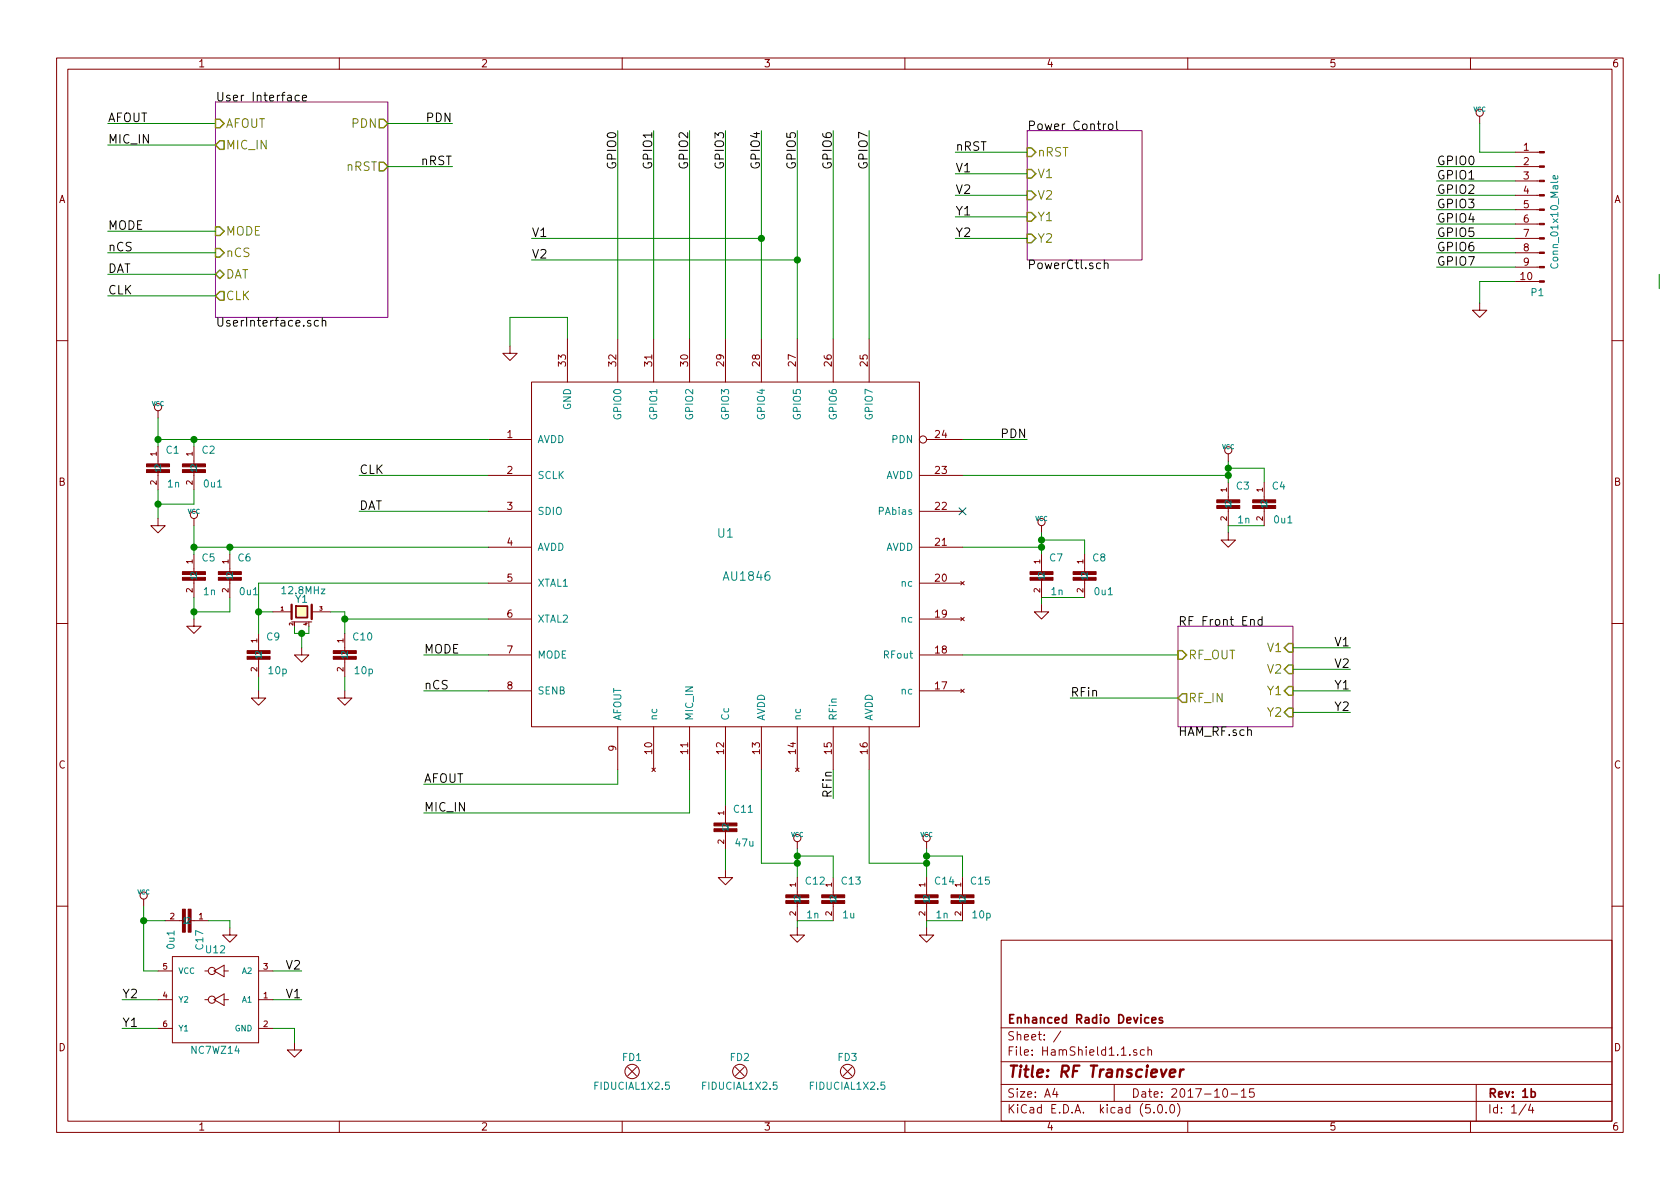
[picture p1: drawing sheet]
EESchema Schematic File Version 4
LIBS:HamShield1.1-cache
EELAYER 26 0
EELAYER END
$Descr A4 11693 8268
encoding utf-8
Sheet 1 4
Title "RF Transciever"
Date "2017-10-15"
Rev "1b"
Comp "Enhanced Radio Devices"
Comment1 ""
Comment2 ""
Comment3 ""
Comment4 ""
$EndDescr
Wire Wire Line
	8200 4550 6700 4550
Wire Wire Line
	2950 5650 4800 5650
Wire Wire Line
	4800 5650 4800 5350
Wire Wire Line
	1500 850  750  850 
Wire Wire Line
	2500 3300 3400 3300
Wire Wire Line
	5050 5600 5050 5350
Wire Wire Line
	7550 4150 7250 4150
Connection ~ 7250 3750
Wire Wire Line
	7550 3850 7550 3750
Wire Wire Line
	7550 3750 7250 3750
Wire Wire Line
	7250 3800 6700 3800
Wire Wire Line
	8550 3700 8550 3650
Connection ~ 8550 3300
Wire Wire Line
	8550 3200 8550 3250
Wire Wire Line
	3950 2350 3950 2200
Wire Wire Line
	3950 2200 3550 2200
Wire Wire Line
	3550 2200 3550 2400
Wire Wire Line
	6450 6450 6450 6400
Wire Wire Line
	5550 6450 5550 6400
Connection ~ 6450 6000
Wire Wire Line
	6450 6100 6450 6000
Connection ~ 5550 5950
Wire Wire Line
	5800 5950 5550 5950
Wire Wire Line
	5550 6000 5300 6000
Wire Wire Line
	2400 4800 2400 4700
Wire Wire Line
	2400 4300 3400 4300
Wire Wire Line
	3400 4050 1800 4050
Wire Wire Line
	1800 4050 1800 4250
Wire Wire Line
	1350 4300 1350 4250
Connection ~ 1600 3800
Wire Wire Line
	1600 3850 1600 3800
Connection ~ 1100 3500
Wire Wire Line
	1350 3400 1350 3500
Wire Wire Line
	1350 3500 1100 3500
Connection ~ 1350 3050
Wire Wire Line
	1350 3100 1350 3050
Wire Wire Line
	1100 3050 1350 3050
Wire Wire Line
	1100 3100 1100 3050
Connection ~ 1100 3050
Wire Wire Line
	1100 3600 1100 3500
Wire Wire Line
	1350 3800 1600 3800
Wire Wire Line
	1350 3650 1350 3800
Connection ~ 1350 3800
Wire Wire Line
	1350 4250 1600 4250
Wire Wire Line
	1600 4250 1600 4150
Connection ~ 1350 4250
Connection ~ 1800 4250
Wire Wire Line
	2400 4250 2400 4300
Connection ~ 2400 4300
Wire Wire Line
	1800 4800 1800 4700
Wire Wire Line
	5550 6100 5550 6000
Connection ~ 5550 6000
Wire Wire Line
	6050 6000 6450 6000
Wire Wire Line
	6450 5950 6700 5950
Wire Wire Line
	6700 5950 6700 6100
Connection ~ 6450 5950
Wire Wire Line
	5550 6400 5800 6400
Wire Wire Line
	6450 6400 6700 6400
Wire Wire Line
	8550 3300 6700 3300
Wire Wire Line
	8550 3250 8800 3250
Wire Wire Line
	8800 3250 8800 3350
Connection ~ 8550 3250
Wire Wire Line
	8550 3650 8800 3650
Wire Wire Line
	7250 3850 7250 3800
Connection ~ 7250 3800
Wire Wire Line
	7250 4150 7250 4200
Wire Wire Line
	5050 6050 5050 5900
Wire Wire Line
	6700 3050 7150 3050
Wire Wire Line
	3400 3550 2500 3550
Wire Wire Line
	1500 1000 750  1000
Wire Wire Line
	4300 5350 4300 5450
Wire Wire Line
	4300 5450 2950 5450
Wire Wire Line
	5800 5350 5800 5550
Wire Wire Line
	7450 4850 8200 4850
$Sheet
S 7150 900  800  900 
U 5220DBD9
F0 "Power Control" 60
F1 "PowerCtl.sch" 60
F2 "V1" I L 7150 1200 60 
F3 "Y2" I L 7150 1650 60 
F4 "V2" I L 7150 1350 60 
F5 "Y1" I L 7150 1500 60 
F6 "nRST" I L 7150 1050 60 
$EndSheet
$Sheet
S 8200 4350 800  700 
U 5209228F
F0 "RF Front End" 60
F1 "HAM_RF.sch" 60
F2 "RF_IN" O L 8200 4850 60 
F3 "RF_OUT" I L 8200 4550 60 
F4 "V1" I R 9000 4500 60 
F5 "V2" I R 9000 4650 60 
F6 "Y1" I R 9000 4800 60 
F7 "Y2" I R 9000 4950 60 
$EndSheet
Text Label 2950 5650 0    60   ~ 0
MIC_IN
Text Label 2950 5450 0    60   ~ 0
AFOUT
Text Label 750  1000 0    60   ~ 0
MIC_IN
Text Label 750  850  0    60   ~ 0
AFOUT
$Sheet
S 1500 700  1200 1500
U 52091E5F
F0 "User Interface" 60
F1 "UserInterface.sch" 60
F2 "CLK" O L 1500 2050 60 
F3 "DAT" B L 1500 1900 60 
F4 "PDN" O R 2700 850 60 
F5 "AFOUT" I L 1500 850 60 
F6 "MIC_IN" O L 1500 1000 60 
F7 "nRST" O R 2700 1150 60 
F8 "nCS" I L 1500 1750 60 
F9 "MODE" I L 1500 1600 60 
$EndSheet
$Comp
L power:GND #PWR01
U 1 1
P 7250 4200
F 0 "#PWR01" H 7250 4200 30  0001 C CNN
F 1 "GND" H 7250 4130 30  0001 C CNN
F 2 "" H 7250 4200 60  0001 C CNN
F 3 "" H 7250 4200 60  0001 C CNN
	1    7250 4200
	1    0    0    -1  
$EndComp
$Comp
L power:GND #PWR02
U 1 1
P 6450 6450
F 0 "#PWR02" H 6450 6450 30  0001 C CNN
F 1 "GND" H 6450 6380 30  0001 C CNN
F 2 "" H 6450 6450 60  0001 C CNN
F 3 "" H 6450 6450 60  0001 C CNN
	1    6450 6450
	1    0    0    -1  
$EndComp
$Comp
L power:GND #PWR03
U 1 1
P 5550 6450
F 0 "#PWR03" H 5550 6450 30  0001 C CNN
F 1 "GND" H 5550 6380 30  0001 C CNN
F 2 "" H 5550 6450 60  0001 C CNN
F 3 "" H 5550 6450 60  0001 C CNN
	1    5550 6450
	1    0    0    -1  
$EndComp
$Comp
L power:GND #PWR04
U 1 1
P 2400 4800
F 0 "#PWR04" H 2400 4800 30  0001 C CNN
F 1 "GND" H 2400 4730 30  0001 C CNN
F 2 "" H 2400 4800 60  0001 C CNN
F 3 "" H 2400 4800 60  0001 C CNN
	1    2400 4800
	1    0    0    -1  
$EndComp
$Comp
L power:GND #PWR05
U 1 1
P 1800 4800
F 0 "#PWR05" H 1800 4800 30  0001 C CNN
F 1 "GND" H 1800 4730 30  0001 C CNN
F 2 "" H 1800 4800 60  0001 C CNN
F 3 "" H 1800 4800 60  0001 C CNN
	1    1800 4800
	1    0    0    -1  
$EndComp
$Comp
L power:GND #PWR06
U 1 1
P 1350 4300
F 0 "#PWR06" H 1350 4300 30  0001 C CNN
F 1 "GND" H 1350 4230 30  0001 C CNN
F 2 "" H 1350 4300 60  0001 C CNN
F 3 "" H 1350 4300 60  0001 C CNN
	1    1350 4300
	1    0    0    -1  
$EndComp
$Comp
L power:GND #PWR07
U 1 1
P 8550 3700
F 0 "#PWR07" H 8550 3700 30  0001 C CNN
F 1 "GND" H 8550 3630 30  0001 C CNN
F 2 "" H 8550 3700 60  0001 C CNN
F 3 "" H 8550 3700 60  0001 C CNN
	1    8550 3700
	1    0    0    -1  
$EndComp
$Comp
L power:GND #PWR08
U 1 1
P 3550 2400
F 0 "#PWR08" H 3550 2400 30  0001 C CNN
F 1 "GND" H 3550 2330 30  0001 C CNN
F 2 "" H 3550 2400 60  0001 C CNN
F 3 "" H 3550 2400 60  0001 C CNN
	1    3550 2400
	1    0    0    -1  
$EndComp
$Comp
L power:GND #PWR09
U 1 1
P 5050 6050
F 0 "#PWR09" H 5050 6050 30  0001 C CNN
F 1 "GND" H 5050 5980 30  0001 C CNN
F 2 "" H 5050 6050 60  0001 C CNN
F 3 "" H 5050 6050 60  0001 C CNN
	1    5050 6050
	1    0    0    -1  
$EndComp
$Comp
L power:GND #PWR010
U 1 1
P 1100 3600
F 0 "#PWR010" H 1100 3600 30  0001 C CNN
F 1 "GND" H 1100 3530 30  0001 C CNN
F 2 "" H 1100 3600 60  0001 C CNN
F 3 "" H 1100 3600 60  0001 C CNN
	1    1100 3600
	1    0    0    -1  
$EndComp
$Comp
L Mogar:RDA1846 U1
U 1 1
P 5150 3800
F 0 "U1" H 5050 3900 60  0000 C CNN
F 1 "AU1846" H 5200 3600 60  0000 C CNN
F 2 "mogar_modules:QFN32-5x5" H 5150 3800 60  0001 C CNN
F 3 "" H 5150 3800 60  0001 C CNN
	1    5150 3800
	1    0    0    -1  
$EndComp
$Comp
L SparkFun:CAP0805 C4
U 1 1
P 8800 3550
F 0 "C4" H 8850 3700 50  0000 L BNN
F 1 "0u1" H 8860 3465 50  0000 L BNN
F 2 "Capacitors_SMD:C_0402" H 9150 3400 50  0001 C CNN
F 3 "" H 8800 3550 60  0001 C CNN
	1    8800 3550
	1    0    0    -1  
$EndComp
$Comp
L SparkFun:CAP0805 C3
U 1 1
P 8550 3550
F 0 "C3" H 8600 3700 50  0000 L BNN
F 1 "1n" H 8610 3465 50  0000 L BNN
F 2 "Capacitors_SMD:C_0402" H 8900 3400 50  0001 C CNN
F 3 "" H 8550 3550 60  0001 C CNN
	1    8550 3550
	1    0    0    -1  
$EndComp
$Comp
L SparkFun:CAP0805 C8
U 1 1
P 7550 4050
F 0 "C8" H 7600 4200 50  0000 L BNN
F 1 "0u1" H 7610 3965 50  0000 L BNN
F 2 "Capacitors_SMD:C_0402" H 7900 3900 50  0001 C CNN
F 3 "" H 7550 4050 60  0001 C CNN
	1    7550 4050
	1    0    0    -1  
$EndComp
$Comp
L SparkFun:CAP0805 C7
U 1 1
P 7250 4050
F 0 "C7" H 7300 4200 50  0000 L BNN
F 1 "1n" H 7310 3965 50  0000 L BNN
F 2 "Capacitors_SMD:C_0402" H 7600 3900 50  0001 C CNN
F 3 "" H 7250 4050 60  0001 C CNN
	1    7250 4050
	1    0    0    -1  
$EndComp
$Comp
L SparkFun:CAP0805 C15
U 1 1
P 6700 6300
F 0 "C15" H 6750 6450 50  0000 L BNN
F 1 "10p" H 6760 6215 50  0000 L BNN
F 2 "Capacitors_SMD:C_0402" H 7050 6150 50  0001 C CNN
F 3 "" H 6700 6300 60  0001 C CNN
	1    6700 6300
	1    0    0    -1  
$EndComp
$Comp
L SparkFun:CAP0805 C14
U 1 1
P 6450 6300
F 0 "C14" H 6500 6450 50  0000 L BNN
F 1 "1n" H 6510 6215 50  0000 L BNN
F 2 "Capacitors_SMD:C_0402" H 6800 6150 50  0001 C CNN
F 3 "" H 6450 6300 60  0001 C CNN
	1    6450 6300
	1    0    0    -1  
$EndComp
$Comp
L SparkFun:CAP0805 C13
U 1 1
P 5800 6300
F 0 "C13" H 5850 6450 50  0000 L BNN
F 1 "1u" H 5860 6215 50  0000 L BNN
F 2 "Capacitors_SMD:C_0402" H 6150 6150 50  0001 C CNN
F 3 "" H 5800 6300 60  0001 C CNN
	1    5800 6300
	1    0    0    -1  
$EndComp
$Comp
L SparkFun:CAP0805 C12
U 1 1
P 5550 6300
F 0 "C12" H 5600 6450 50  0000 L BNN
F 1 "1n" H 5610 6215 50  0000 L BNN
F 2 "Capacitors_SMD:C_0402" H 5900 6150 50  0001 C CNN
F 3 "" H 5550 6300 60  0001 C CNN
	1    5550 6300
	1    0    0    -1  
$EndComp
$Comp
L SparkFun:CAP0805 C10
U 1 1
P 2400 4600
F 0 "C10" H 2450 4750 50  0000 L BNN
F 1 "10p" H 2460 4515 50  0000 L BNN
F 2 "Capacitors_SMD:C_0402" H 2750 4450 50  0001 C CNN
F 3 "" H 2400 4600 60  0001 C CNN
	1    2400 4600
	1    0    0    -1  
$EndComp
$Comp
L SparkFun:CAP0805 C9
U 1 1
P 1800 4600
F 0 "C9" H 1850 4750 50  0000 L BNN
F 1 "10p" H 1860 4515 50  0000 L BNN
F 2 "Capacitors_SMD:C_0402" H 2150 4450 50  0001 C CNN
F 3 "" H 1800 4600 60  0001 C CNN
	1    1800 4600
	1    0    0    -1  
$EndComp
$Comp
L SparkFun:CAP0805 C6
U 1 1
P 1600 4050
F 0 "C6" H 1650 4200 50  0000 L BNN
F 1 "0u1" H 1660 3965 50  0000 L BNN
F 2 "Capacitors_SMD:C_0402" H 1950 3900 50  0001 C CNN
F 3 "" H 1600 4050 60  0001 C CNN
	1    1600 4050
	1    0    0    -1  
$EndComp
$Comp
L SparkFun:CAP0805 C5
U 1 1
P 1350 4050
F 0 "C5" H 1400 4200 50  0000 L BNN
F 1 "1n" H 1410 3965 50  0000 L BNN
F 2 "Capacitors_SMD:C_0402" H 1700 3900 50  0001 C CNN
F 3 "" H 1350 4050 60  0001 C CNN
	1    1350 4050
	1    0    0    -1  
$EndComp
$Comp
L SparkFun:CAP0805 C2
U 1 1
P 1350 3300
F 0 "C2" H 1400 3450 50  0000 L BNN
F 1 "0u1" H 1410 3215 50  0000 L BNN
F 2 "Capacitors_SMD:C_0402" H 1700 3150 50  0001 C CNN
F 3 "" H 1350 3300 60  0001 C CNN
	1    1350 3300
	1    0    0    -1  
$EndComp
$Comp
L SparkFun:CAP0805 C1
U 1 1
P 1100 3300
F 0 "C1" H 1150 3450 50  0000 L BNN
F 1 "1n" H 1160 3215 50  0000 L BNN
F 2 "Capacitors_SMD:C_0402" H 1450 3150 50  0001 C CNN
F 3 "" H 1100 3300 60  0001 C CNN
	1    1100 3300
	1    0    0    -1  
$EndComp
Wire Wire Line
	750  1900 1500 1900
Wire Wire Line
	750  2050 1500 2050
$Comp
L power:VCC #PWR011
U 1 1
P 1100 2900
F 0 "#PWR011" H 1100 3000 30  0001 C CNN
F 1 "VCC" H 1100 3000 30  0000 C CNN
F 2 "" H 1100 2900 60  0000 C CNN
F 3 "" H 1100 2900 60  0000 C CNN
	1    1100 2900
	1    0    0    -1  
$EndComp
$Comp
L power:VCC #PWR012
U 1 1
P 1350 3650
F 0 "#PWR012" H 1350 3750 30  0001 C CNN
F 1 "VCC" H 1350 3750 30  0000 C CNN
F 2 "" H 1350 3650 60  0000 C CNN
F 3 "" H 1350 3650 60  0000 C CNN
	1    1350 3650
	1    0    0    -1  
$EndComp
$Comp
L power:VCC #PWR013
U 1 1
P 6450 5900
F 0 "#PWR013" H 6450 6000 30  0001 C CNN
F 1 "VCC" H 6450 6000 30  0000 C CNN
F 2 "" H 6450 5900 60  0000 C CNN
F 3 "" H 6450 5900 60  0000 C CNN
	1    6450 5900
	1    0    0    -1  
$EndComp
$Comp
L power:VCC #PWR014
U 1 1
P 5550 5900
F 0 "#PWR014" H 5550 6000 30  0001 C CNN
F 1 "VCC" H 5550 6000 30  0000 C CNN
F 2 "" H 5550 5900 60  0000 C CNN
F 3 "" H 5550 5900 60  0000 C CNN
	1    5550 5900
	1    0    0    -1  
$EndComp
$Comp
L power:VCC #PWR015
U 1 1
P 8550 3200
F 0 "#PWR015" H 8550 3300 30  0001 C CNN
F 1 "VCC" H 8550 3300 30  0000 C CNN
F 2 "" H 8550 3200 60  0000 C CNN
F 3 "" H 8550 3200 60  0000 C CNN
	1    8550 3200
	1    0    0    -1  
$EndComp
$Comp
L power:VCC #PWR016
U 1 1
P 7250 3700
F 0 "#PWR016" H 7250 3800 30  0001 C CNN
F 1 "VCC" H 7250 3800 30  0000 C CNN
F 2 "" H 7250 3700 60  0000 C CNN
F 3 "" H 7250 3700 60  0000 C CNN
	1    7250 3700
	1    0    0    -1  
$EndComp
$Comp
L SparkFun:CAP0805 C11
U 1 1
P 5050 5800
F 0 "C11" H 5100 5950 50  0000 L BNN
F 1 "47u" H 5110 5715 50  0000 L BNN
F 2 "mogar_modules_new:C1210P" H 5400 5650 50  0001 C CNN
F 3 "" H 5050 5800 60  0001 C CNN
	1    5050 5800
	1    0    0    -1  
$EndComp
Wire Wire Line
	2700 850  3150 850 
Text Label 3150 850  2    60   ~ 0
PDN
Text Label 7150 3050 2    60   ~ 0
PDN
Text Label 2500 3300 0    60   ~ 0
CLK
Text Label 2500 3550 0    60   ~ 0
DAT
Text Label 750  2050 0    60   ~ 0
CLK
Text Label 750  1900 0    60   ~ 0
DAT
Text Label 3150 1150 2    60   ~ 0
nRST
Wire Wire Line
	3150 1150 2700 1150
Text Label 6650 1050 0    60   ~ 0
nRST
Wire Wire Line
	6650 1050 7150 1050
Wire Wire Line
	5800 900  5800 2350
Wire Wire Line
	6050 900  6050 2350
Wire Wire Line
	11550 2000 11550 1900
$Comp
L power:VCC #PWR017
U 1 1
P 10300 850
F 0 "#PWR017" H 10300 950 30  0001 C CNN
F 1 "VCC" H 10300 950 30  0000 C CNN
F 2 "" H 10300 850 60  0000 C CNN
F 3 "" H 10300 850 60  0000 C CNN
	1    10300 850 
	1    0    0    -1  
$EndComp
Wire Wire Line
	5550 2350 5550 1800
Wire Wire Line
	5300 2350 5300 1650
Wire Wire Line
	5050 2350 5050 900 
Wire Wire Line
	4800 2350 4800 900 
Wire Wire Line
	4550 2350 4550 900 
Wire Wire Line
	4300 2350 4300 900 
Text Label 4300 900  3    60   ~ 0
GPIO0
Text Label 4550 900  3    60   ~ 0
GPIO1
Text Label 4800 900  3    60   ~ 0
GPIO2
Text Label 5050 900  3    60   ~ 0
GPIO3
Text Label 5300 900  3    60   ~ 0
GPIO4
Text Label 5550 900  3    60   ~ 0
GPIO5
Text Label 5800 900  3    60   ~ 0
GPIO6
Text Label 6050 900  3    60   ~ 0
GPIO7
Text Label 10000 1150 0    60   ~ 0
GPIO0
Wire Wire Line
	10300 850  10300 1050
Wire Wire Line
	10300 1050 10550 1050
Wire Wire Line
	10000 1150 10550 1150
Text Label 10000 1250 0    60   ~ 0
GPIO1
Text Label 10000 1350 0    60   ~ 0
GPIO2
Text Label 10000 1450 0    60   ~ 0
GPIO3
Text Label 10000 1550 0    60   ~ 0
GPIO4
Text Label 10000 1650 0    60   ~ 0
GPIO5
Text Label 10000 1750 0    60   ~ 0
GPIO6
Text Label 10000 1850 0    60   ~ 0
GPIO7
Wire Wire Line
	10000 1250 10550 1250
Wire Wire Line
	10550 1350 10000 1350
Wire Wire Line
	10000 1450 10550 1450
Wire Wire Line
	10550 1550 10000 1550
Wire Wire Line
	10000 1650 10550 1650
Wire Wire Line
	10550 1750 10000 1750
Wire Wire Line
	10550 1850 10000 1850
$Comp
L power:GND #PWR018
U 1 1
P 10300 2100
F 0 "#PWR018" H 10300 2100 30  0001 C CNN
F 1 "GND" H 10300 2030 30  0001 C CNN
F 2 "" H 10300 2100 60  0001 C CNN
F 3 "" H 10300 2100 60  0001 C CNN
	1    10300 2100
	1    0    0    -1  
$EndComp
Wire Wire Line
	10300 2100 10300 1950
Wire Wire Line
	10300 1950 10550 1950
Text Label 7450 4850 0    60   ~ 0
RFin
Text Label 5800 5550 1    60   ~ 0
RFin
Wire Wire Line
	5300 6000 5300 5350
Wire Wire Line
	5800 5950 5800 6100
Wire Wire Line
	6050 5350 6050 6000
Text Label 3700 1650 0    60   ~ 0
V1
Text Label 3700 1800 0    60   ~ 0
V2
Wire Wire Line
	9000 4500 9400 4500
Text Label 9400 4500 2    60   ~ 0
V1
Wire Wire Line
	9000 4650 9400 4650
Text Label 9400 4650 2    60   ~ 0
V2
Wire Wire Line
	7150 1200 6650 1200
Text Label 6650 1200 0    60   ~ 0
V1
Wire Wire Line
	7150 1350 6650 1350
Text Label 6650 1350 0    60   ~ 0
V2
Wire Wire Line
	7150 1500 6650 1500
Text Label 6650 1500 0    60   ~ 0
Y1
Wire Wire Line
	7150 1650 6650 1650
Text Label 6650 1650 0    60   ~ 0
Y2
Wire Wire Line
	9000 4800 9400 4800
Text Label 9400 4800 2    60   ~ 0
Y1
Wire Wire Line
	9000 4950 9400 4950
Text Label 9400 4950 2    60   ~ 0
Y2
Wire Wire Line
	3700 1650 5300 1650
Connection ~ 5300 1650
Wire Wire Line
	3700 1800 5550 1800
Connection ~ 5550 1800
$Comp
L power:GND #PWR019
U 1 1
P 2050 7250
F 0 "#PWR019" H 2050 7250 30  0001 C CNN
F 1 "GND" H 2050 7180 30  0001 C CNN
F 2 "" H 2050 7250 60  0001 C CNN
F 3 "" H 2050 7250 60  0001 C CNN
	1    2050 7250
	1    0    0    -1  
$EndComp
Wire Wire Line
	1900 7150 2050 7150
Wire Wire Line
	2050 7150 2050 7250
$Comp
L power:VCC #PWR020
U 1 1
P 1000 6300
F 0 "#PWR020" H 1000 6400 30  0001 C CNN
F 1 "VCC" H 1000 6400 30  0000 C CNN
F 2 "" H 1000 6300 60  0000 C CNN
F 3 "" H 1000 6300 60  0000 C CNN
	1    1000 6300
	1    0    0    -1  
$EndComp
$Comp
L SparkFun:CAP0603-CAP C?
U 1 1
P 1250 6400
AR Path="/5209228F/55FD5BDA" Ref="C?"  Part="1" 
AR Path="/55FD5BDA" Ref="C17"  Part="1" 
F 0 "C17" H 1310 6515 50  0000 L BNN
F 1 "0u1" H 1310 6315 50  0000 L BNN
F 2 "Capacitors_SMD:C_0402" H 1700 6250 50  0001 C CNN
F 3 "" H 1250 6400 60  0001 C CNN
	1    1250 6400
	0    1    1    0   
$EndComp
Wire Wire Line
	1000 6300 1000 6400
Wire Wire Line
	1000 6750 1100 6750
Wire Wire Line
	1150 6400 1000 6400
Connection ~ 1000 6400
$Comp
L power:GND #PWR021
U 1 1
P 1600 6450
F 0 "#PWR021" H 1600 6450 30  0001 C CNN
F 1 "GND" H 1600 6380 30  0001 C CNN
F 2 "" H 1600 6450 60  0001 C CNN
F 3 "" H 1600 6450 60  0001 C CNN
	1    1600 6450
	1    0    0    -1  
$EndComp
Wire Wire Line
	1450 6400 1600 6400
Wire Wire Line
	1600 6400 1600 6450
Wire Wire Line
	1900 6750 2100 6750
Text Label 2100 6750 2    60   ~ 0
V2
Wire Wire Line
	1900 6950 2100 6950
Text Label 2100 6950 2    60   ~ 0
V1
Wire Wire Line
	1100 6950 850  6950
Text Label 850  6950 0    60   ~ 0
Y2
Wire Wire Line
	1100 7150 850  7150
Text Label 850  7150 0    60   ~ 0
Y1
$Comp
L SparkFun:FIDUCIAL1X2.5 FD1
U 1 1
P 4400 7450
F 0 "FD1" H 4400 7550 50  0000 C CNN
F 1 "FIDUCIAL1X2.5" H 4400 7350 50  0000 C CNN
F 2 "SparkFun:SparkFun-FIDUCIAL-1X2.5" H 4400 7250 50  0001 C CNN
F 3 "" H 4400 7450 60  0000 C CNN
	1    4400 7450
	1    0    0    -1  
$EndComp
$Comp
L SparkFun:FIDUCIAL1X2.5 FD2
U 1 1
P 5150 7450
F 0 "FD2" H 5150 7550 50  0000 C CNN
F 1 "FIDUCIAL1X2.5" H 5150 7350 50  0000 C CNN
F 2 "SparkFun:SparkFun-FIDUCIAL-1X2.5" H 5150 7250 50  0001 C CNN
F 3 "" H 5150 7450 60  0000 C CNN
	1    5150 7450
	1    0    0    -1  
$EndComp
$Comp
L Mogar:NC7WZ14 U12
U 1 1
P 1500 6950
F 0 "U12" H 1500 7300 50  0000 C CNN
F 1 "NC7WZ14" H 1500 6600 50  0000 C CNN
F 2 "Housings_SOT-23_SOT-143_TSOT-6:SC-70-6" H 1500 6950 60  0001 C CNN
F 3 "" H 1500 6950 60  0000 C CNN
	1    1500 6950
	-1   0    0    -1  
$EndComp
Wire Wire Line
	1900 4250 1800 4250
Wire Wire Line
	2300 4250 2400 4250
$Comp
L power:GND #PWR022
U 1 1
P 2100 4500
F 0 "#PWR022" H 2100 4500 30  0001 C CNN
F 1 "GND" H 2100 4430 30  0001 C CNN
F 2 "" H 2100 4500 60  0001 C CNN
F 3 "" H 2100 4500 60  0001 C CNN
	1    2100 4500
	1    0    0    -1  
$EndComp
Wire Wire Line
	2100 4500 2100 4400
Wire Wire Line
	2050 4400 2100 4400
Wire Wire Line
	2050 4400 2050 4350
Wire Wire Line
	2150 4400 2150 4350
Connection ~ 2100 4400
$Comp
L Mogar:CRYSTAL_4PIN_MD Y1
U 1 1
P 2100 4250
F 0 "Y1" H 2100 4340 50  0000 C CNN
F 1 "12.8MHz" H 1950 4400 50  0000 L CNN
F 2 "mogar_modules_new:CRYSTAL-SMD-5X3" H 2100 4250 60  0001 C CNN
F 3 "" H 2100 4250 60  0000 C CNN
	1    2100 4250
	1    0    0    -1  
$EndComp
Wire Wire Line
	2950 4800 3400 4800
Wire Wire Line
	2950 4550 3400 4550
Text Label 2950 4800 0    60   ~ 0
nCS
Wire Wire Line
	1500 1750 750  1750
Text Label 750  1750 0    60   ~ 0
nCS
Text Label 2950 4550 0    60   ~ 0
MODE
Wire Wire Line
	1500 1600 750  1600
Text Label 750  1600 0    60   ~ 0
MODE
NoConn ~ 6700 3550
$Comp
L SparkFun:FIDUCIAL1X2.5 FD3
U 1 1
P 5900 7450
F 0 "FD3" H 5900 7550 50  0000 C CNN
F 1 "FIDUCIAL1X2.5" H 5900 7350 50  0000 C CNN
F 2 "SparkFun:SparkFun-FIDUCIAL-1X2.5" H 5900 7250 50  0001 C CNN
F 3 "" H 5900 7450 60  0000 C CNN
	1    5900 7450
	1    0    0    -1  
$EndComp
Wire Wire Line
	7250 3750 7250 3700
Wire Wire Line
	8550 3300 8550 3350
Wire Wire Line
	6450 6000 6450 5950
Wire Wire Line
	5550 5950 5550 5900
Wire Wire Line
	1600 3800 3400 3800
Wire Wire Line
	1100 3500 1100 3400
Wire Wire Line
	1350 3050 3400 3050
Wire Wire Line
	1100 3050 1100 2900
Wire Wire Line
	1350 3800 1350 3850
Wire Wire Line
	1350 4250 1350 4150
Wire Wire Line
	1800 4250 1800 4400
Wire Wire Line
	2400 4300 2400 4400
Wire Wire Line
	5550 6000 5550 5950
Wire Wire Line
	6450 5950 6450 5900
Wire Wire Line
	8550 3250 8550 3300
Wire Wire Line
	7250 3800 7250 3750
Wire Wire Line
	5300 1650 5300 900 
Wire Wire Line
	5550 1800 5550 900 
Wire Wire Line
	1000 6400 1000 6750
Wire Wire Line
	2100 4400 2150 4400
$Comp
L Connector:Conn_01x10_Male P1
U 1 1
P 10750 1450
F 0 "P1" H 10850 875 50  0000 R CNN
F 1 "Conn_01x10_Male" V 10675 1700 50  0000 R CNN
F 2 "Pin_Headers:Pin_Header_Straight_1x10" H 10750 1450 50  0001 C CNN
F 3 "~" H 10750 1450 50  0001 C CNN
	1    10750 1450
	-1   0    0    -1  
$EndComp
$EndSCHEMATC
